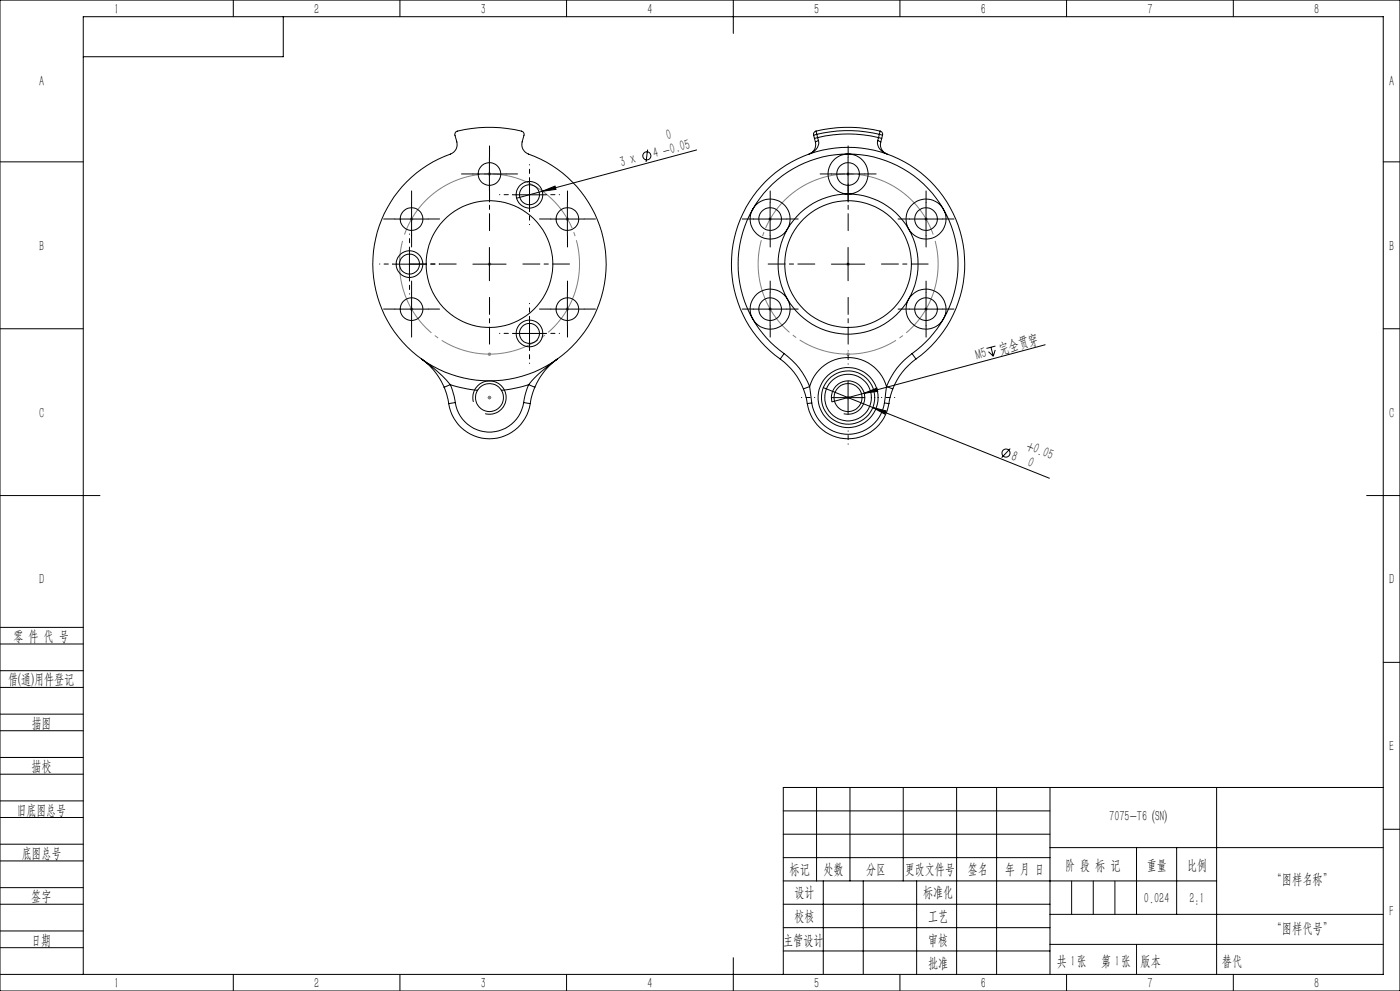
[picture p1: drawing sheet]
<svg xmlns="http://www.w3.org/2000/svg" width="420mm" height="297mm" viewBox="0 0 420 297" stroke-linecap="round" stroke-linejoin="round" font-family="sans-serif">
<g fill="none" stroke="#000" stroke-width=".3">
<path d="M0 0h420v297h-420zM70 0v5M85 5v12h-60M120 0v5M170 0v5M220 0v10M270 0v5M320 0v5M370 0v5M136.7 39.6a36.6 36.6 0 0 1 20.3 0l.2 .9a5 5 0 0 0-.3 4.2l.3 .5a5.5 5.5 0 0 0 3.2 1.7 35 35 0 0 1 13.5 54.3 35 35 0 0 1-55.9-2.1 35 35 0 0 1 17.6-53.2l.9-.7 .5-1a5.6 5.6 0 0 0-.5-3.7zM244.8 39.3a1.01 1.01 0 0 0-.7 1.2M244.8 39.3a41.1 41.1 0 0 1 19.3 0"/>
<path d="M244.8 39.3l.2 .9M264.1 39.3a1.01 1.01 0 0 1 .7 1.2M264.1 39.3l-.3 .9M0 48.5h25M141.9 52.1h9.9M146.8 47.2v9.9M153.8 58.4h10M158.9 53.4v10M162.7 57.3l3.8-1.5 .3 1zM194.3 44.8l-.5 3.7M209 44.9l-54 14.5M244.1 40.5l.2 1"/>
<path d="M244.3 41.5l.3 1M244.6 42.5a3 3 0 0 1-1.6 3.6M245 40.2a40.3 40.3 0 0 1 18.8 0M245 40.2l.3 1M245 40.2l-.9 .3M245.3 41.2a38.7 38.7 0 0 1 18.3 0M245.3 41.2l.2 .9M245.3 41.2l-1 .3M245.5 42.1a3.7 3.7 0 0 1-2.8 4.1M245.5 42.1l-.9 .4M249.4 52.1h10M254.4 58.1a20.9 20.9 0 0 1 18.2 10.5"/>
<path d="M254.4 46.1a6 6 0 0 1 6 6 6 6 0 0 1-6 6M254.4 46.1a33.1 33.1 0 0 1 28.6 16.5M254.4 58.1a21 21 0 0 0-18.2 10.5M254.4 46.1a33.1 33.1 0 0 0-28.6 16.5M254.4 46.1a6 6 0 0 0-6 6 6 6 0 0 0 6 6M254.4 47.2v9.9M263.3 42.1a3.9 3.9 0 0 0 2.8 4.1M263.3 42.1l.9 .4M263.6 41.2l-.3 .9M263.6 41.2l.9 .3M263.8 40.2l-.2 1M263.8 40.2l1 .3"/>
<path d="M264.2 42.5a3 3 0 0 0 1.7 3.6M264.5 41.5l-.3 1M264.8 40.5l-.3 1M415 48.5h5M117.8 79.2h10M118.5 65.6h9.9M122.8 74.2v9.9M123.5 60.6v10.1M141.9 79.2h9.9M146.8 74.2v9.9M165.2 65.6h10M170.2 60.6v10.1"/>
<path d="M225.8 62.6a6 6 0 0 1 8.2-2.2 6 6 0 0 1 2.2 8.2M225.8 62.6a33 33 0 0 0 0 33M225.8 62.6a6 6 0 0 0 2.2 8.2 6 6 0 0 0 8.2-2.2M226 65.6h10M231 60.6v10.1M236.2 68.6a21.2 21.2 0 0 0 0 21M249.4 79.2h10M254.4 74.2v9.9M272.6 68.6a20.9 20.9 0 0 1 0 21M272.8 65.6h10M277.8 60.6v10.1M283 62.6a6 6 0 0 0-8.2-2.2 6 6 0 0 0-2.2 8.2"/>
<path d="M283 62.6a33 33 0 0 1 0 33M283 62.6a6 6 0 0 1-2.2 8.3 6 6 0 0 1-8.2-2.3M0 98.5h25M118.5 92.6h9.9M123.5 87.7v9.9M153.8 99.9h10M158.9 94.9v10M165.2 92.6h10M170.2 87.7v9.9M225.8 95.6a32.4 32.4 0 0 0 9.4 10.4M226 92.6h10M231 87.7v9.9"/>
<path d="M236.2 89.6a6 6 0 0 1-2.1 8.3 6 6 0 0 1-8.3-2.3M236.2 89.6a21 21 0 0 0 36.4 0M236.2 89.6a6 6 0 0 0-8.2-2.1 6 6 0 0 0-2.2 8.1M272.6 89.6a6 6 0 0 0 2.2 8.2 6 6 0 0 0 8.2-2.2M272.6 89.6a6 6 0 0 1 8.2-2.2 6 6 0 0 1 2.2 8.2M272.8 92.6h10M277.8 87.7v9.9M283 95.6a32.4 32.4 0 0 1-9.4 10.4M415 98.5h5M133.2 116.1l.9 2.4 .5 2.5M135.1 115.3a44.3 44.3 0 0 0-8.6-7.7 20.2 20.2 0 0 1 6.7 8.5M135.1 115.3l4 1 4.2 .7"/>
<path d="M135.1 115.3l1.1 3.3 .4 2M135.1 115.3l-1.9 .8M143.3 117a4.2 4.2 0 0 1 7.1 0M143.3 117a4.2 4.2 0 0 0 3.5 6.4 4.2 4.2 0 0 0 3.6-6.4M158.6 115.3a45.6 45.6 0 0 1 8.6-7.7 19.7 19.7 0 0 0-6.8 8.5M158.6 115.3l-4 1-4.2 .7M158.6 115.3l-.9 2.6-.6 2.7M158.6 115.3l1.8 .8M160.4 116.1l-.8 2.4-.5 2.5M234.1 107.6a20 20 0 0 1 6.9 9M234.1 107.6a35 35 0 0 1-5.7-51.8 35 35 0 0 1 52.1 0 35 35 0 0 1-5.7 51.8M235.2 106a21.7 21.7 0 0 1 7.7 9.8"/>
<path d="M235.2 106l-1.1 1.6M241 116.6l1.2 4.4M242.9 115.8l.6 5M242.9 115.8a12 12 0 0 1 11.5-8.6 12 12 0 0 1 11.6 8.6M242.9 115.8l-1.9 .8M247 116.2l14.8 5.9M249.4 119.2h10M254.4 114.2v9.9M259.3 117.9l3.8-1.6 .2 1zM266 115.8l-.7 5M266 115.8l1.8 .8M267.8 116.6l-1.1 4.4"/>
<path d="M273.6 106a21.7 21.7 0 0 0-7.6 9.8M273.6 106l1.2 1.6M274.8 107.6a20 20 0 0 0-7 9M296.5 105.4l1.5 1.3M297.3 104.1l.7 2.6M298.6 104.9l-.6 1.8M298.6 103.7l-2.7 .7M313.5 103.3l-63.9 17.1a5 5 0 0 1 4.4-6.2 5 5 0 0 1 5.4 5.4 5 5 0 0 1-6.3 4.4M134.6 121a12.4 12.4 0 0 0 12.2 10.5 12.4 12.4 0 0 0 12.3-10.5M136.6 120.6a10.4 10.4 0 0 0 10.2 8.9 10.4 10.4 0 0 0 10.3-8.9M136.6 120.6l-2 .4M142 120.4a5 5 0 0 1 4.4-6.2 5 5 0 0 1 5.4 5.4 5 5 0 0 1-6.2 4.4"/>
<path d="M157.1 120.6l2 .4M242.2 121a12.4 12.4 0 0 0 12.2 10.5 12.4 12.4 0 0 0 12.3-10.5M243.5 120.8a11 11 0 0 0 10.9 9.4 11 11 0 0 0 10.9-9.4M243.5 120.8l-1.3 .2M261.8 122.1l4 1.1-.4 .9zM261.8 122.1l53 21.2M265.3 120.8l1.4 .2M303.1 134.4l-2.6 2.8M0 148.5h30M410 148.5h10M0 193h25M0 188h25"/>
<path d="M415 198.5h5M0 206h25M0 201h25M0 219h25M0 214h25M0 232h25M0 227h25M245 236v28M255 236v28M271 236v28M287 236v56M299 236v56"/>
<path d="M315 236v56M365 236v56M415 236h-180v56M0 245h25M0 240h25M0 258h25M0 253h25M235 243h80M235 250h80M235 257h80M315 254h100M341 254v20"/>
<path d="M353 254v20M415 248.5h5M0 271h25M0 266h25M0 279h25M235 271h80M235 264h130M235 278h80M247 264v28M259 264v28M275 264v28M315 274h100"/>
<path d="M0 284h25M0 292h415v-287h-390v287M70 292v5M120 292v5M170 292v5M220 287v10M235 285h80M270 292v5M315 283h100M320 292v5M370 292v5"/>
<circle cx="146.8" cy="52.2" r="3.4"/>
<circle cx="158.8" cy="58.4" r="4"/>
<circle cx="158.8" cy="58.4" r="2.99"/>
<circle cx="194.1" cy="46.7" r="1.21"/>
<circle cx="254.4" cy="52.2" r="3.4"/>
<circle cx="122.8" cy="79.2" r="3"/>
<circle cx="122.9" cy="79.2" r="4"/>
<circle cx="123.5" cy="65.6" r="3.4"/>
<circle cx="146.8" cy="79.1" r="19"/>
<circle cx="170.2" cy="65.6" r="3.4"/>
<circle cx="231" cy="65.6" r="3.4"/>
<circle cx="254.4" cy="79.1" r="19"/>
<circle cx="277.8" cy="65.6" r="3.4"/>
<circle cx="123.5" cy="92.7" r="3.4"/>
<circle cx="158.8" cy="99.9" r="4"/>
<circle cx="158.8" cy="99.9" r="2.99"/>
<circle cx="170.2" cy="92.7" r="3.4"/>
<circle cx="231" cy="92.7" r="3.4"/>
<circle cx="277.8" cy="92.7" r="3.4"/>
<circle cx="254.4" cy="119.1" r="4.2"/>
<circle cx="254.4" cy="119.1" r="7"/>
<circle cx="254.4" cy="119.1" r="9"/>
<circle cx="254.4" cy="119.2" r="8"/>
<circle cx="301.8" cy="135.8" r="1.21"/>
</g>
<g fill="none" stroke="#808080" stroke-width=".3">
<path d="M146.3 52.1h1.1M146.5 51.8l.7 .7M146.8 51.6v1.1M147.2 51.8l-.7 .7M253.9 52.1h1M254.1 51.8l.7 .7M254.4 51.6v1.1M254.8 51.8l-.7 .7M122.9 65.6h1.1M123.1 65.3l.7 .7M123.5 65.2v.9M123.8 65.3l-.7 .7"/>
<path d="M146.3 79.2h1.1M146.5 78.8l.7 .7M146.8 78.7v1M147.2 78.8l-.7 .7M169.7 65.6h1M169.9 65.3l.7 .7M170.2 65.2v.9M170.6 65.3l-.7 .7M230.5 65.6h1M230.7 65.3l.7 .7M231 65.2v.9M231.4 65.3l-.7 .7"/>
<path d="M253.9 79.2h1M254.1 78.8l.7 .7M254.4 78.7v1M254.8 78.8l-.7 .7M277.3 65.6h1M277.5 65.3l.7 .7M277.8 65.2v.9M278.2 65.3l-.7 .7M122.9 92.6h1.1M123.1 92.3l.7 .7M123.5 92.1v1.1M123.8 92.3l-.7 .7"/>
<path d="M169.7 92.6h1M169.9 92.3l.7 .7M170.2 92.1v1.1M170.6 92.3l-.7 .7M230.5 92.6h1M230.7 92.3l.7 .7M231 92.1v1.1M231.4 92.3l-.7 .7M277.3 92.6h1M277.5 92.3l.7 .7M277.8 92.1v1.1M278.2 92.3l-.7 .7"/>
<path d="M146.3 106.1h1.1M146.3 119.2h1.1M146.5 105.8l.7 .7M146.5 118.8l.7 .7M146.8 105.7v.9M146.8 118.6v1.1M147.2 105.8l-.7 .7M147.2 118.8l-.7 .7M253.9 106.1h1M253.9 119.2h1M254.1 105.8l.7 .7M254.1 118.8l.7 .7"/>
<path d="M254.4 105.7v.9M254.4 118.6v1.1M254.8 105.8l-.7 .7M254.8 118.8l-.7 .7"/>
</g>
<path d="M121 71.2a27 27 0 0 1 45.3-10.8 27 27 0 0 1-12.4 44.8 27 27 0 0 1-33.3-32.5l.4-1.5M280.3 71.2a27 27 0 0 0-45.3-10.8 27 27 0 0 0 12.4 44.8 27 27 0 0 0 33.3-32.5l-.4-1.5" fill="none" stroke="#808080" stroke-width=".3" stroke-dasharray="30.5 1.3 1.3 1.3" stroke-dashoffset="-1" stroke-linecap="butt"/>
<path d="M321.5 264v10M328 264v10M334.5 264v10M341 283v9" fill="none" stroke="#0a0605" stroke-width=".3"/>
<path d="M136.9 79.1h-14M146.9 69.1v-14M156.9 79.1h14M244.4 79.1h-14M254.4 69.1v-14M264.4 79.1h14M146.9 89.1v14M254.4 89.1v14" fill="none" stroke="#000" stroke-width=".3" stroke-dasharray="30.5 1.3 1.3 1.3" stroke-dashoffset="25.4"/>
<g fill="none" stroke="#000" stroke-width=".3" stroke-dasharray="30.5 1.3 1.3 1.3" stroke-dashoffset="30.4">
<path d="M153.9 58.3h-4M158.9 53.3v-4M163.9 58.3h4M117.9 79.1h-4M122.9 74.1v-4M127.9 79.1h4M158.9 63.3v4M122.9 84.1v4M153.9 99.9h-4M158.9 94.9v-4M163.9 99.9h4M158.9 104.9v4"/>
<path d="M244.4 119.1h-4M254.4 109.1v-4M264.4 119.1h4M254.4 129.1v4"/>
</g>
<g fill="none" stroke="#000" stroke-width=".3" stroke-dasharray="30.5 1.3 1.3 1.3">
<path d="M141.9 52.1h-3.4M146.9 47.1v-3.4M146.9 57.1v3.4M151.9 52.1h3.4M249.4 52.1h-3.4M254.4 47.1v-3.4M254.4 57.1v3.4M259.4 52.1h3.4M118.5 65.6h-3.4M123.5 60.6v-3.4M123.5 70.6v3.4M128.5 65.6h3.4"/>
<path d="M165.2 65.6h-3.4M170.2 60.6v-3.4M170.2 70.6v3.4M175.2 65.6h3.4M226.1 65.6h-3.4M231.1 60.6v-3.4M231.1 70.6v3.4M236.1 65.6h3.4M272.8 65.6h-3.4M277.8 60.6v-3.4M277.8 70.6v3.4M282.8 65.6h3.4"/>
<path d="M118.5 92.6h-3.4M123.5 87.6v-3.4M123.5 97.6v3.4M128.5 92.6h3.4M165.2 92.6h-3.4M170.2 87.6v-3.4M170.2 97.6v3.4M175.2 92.6h3.4M226.1 92.6h-3.4M231.1 87.6v-3.4M231.1 97.6v3.4M236.1 92.6h3.4"/>
<path d="M272.8 92.6h-3.4M277.8 87.6v-3.4M277.8 97.6v3.4M282.8 92.6h3.4"/>
</g>
<path d="M162.7 57.3l3.8-1.5 .3 1zM259.3 117.9l3.8-1.6 .2 1zM261.8 122.1l4 1.1-.4 .9z" fill="#000"/>
<g font-size="4.4">
<text x="34.2" y="4.1">1</text>
<text x="94.2" y="4.1">2</text>
<text x="144.2" y="4.1">3</text>
<text x="194.2" y="4.1">4</text>
<text x="244.2" y="4.1">5</text>
<text x="294.2" y="4.1">6</text>
<text x="344.2" y="4.1">7</text>
<text x="394.2" y="4.1">8</text>
<text x="11.7" y="25.9">A</text>
<text x="416.7" y="25.9">A</text>
<text x="200.3" y="41.9" transform="rotate(-15 200.3 41.9)">0</text>
<text x="196.3" y="47.4" transform="rotate(-15 196.3 47.4)">4 -0.05</text>
<text x="186.4" y="50.1" transform="rotate(-15 186.4 50.1)">3 x</text>
<text x="11.7" y="75.1">B</text>
<text x="416.7" y="75.1">B</text>
<text x="293.2" y="107.8" transform="rotate(-15 293.2 107.8)">M5</text>
<text x="300" y="106" transform="rotate(-15 300 106)">完全贯穿</text>
<text x="11.7" y="125.1">C</text>
<text x="416.7" y="125.1">C</text>
<text x="303.2" y="137.7" transform="rotate(22 303.2 137.7)">8</text>
<text x="307.7" y="134.8" transform="rotate(22 307.7 134.8)">+0.05</text>
<text x="308" y="139.7" transform="rotate(22 308 139.7)">0</text>
<text x="11.7" y="175.1">D</text>
<text x="416.7" y="175.1">D</text>
<text x="4" y="192">零 件 代 号</text>
<text x="2.5" y="205.1">借(通)用件登记</text>
<text x="9.5" y="218.1">描图</text>
<text x="416.7" y="225.1">E</text>
<text x="9.5" y="231.1">描校</text>
<text x="5" y="244.2">旧底图总号</text>
<text x="332.8" y="246.2">7075-T6 (SN)</text>
<text x="6.5" y="257.2">底图总号</text>
<text x="236.9" y="261.9">标记</text>
<text x="247.1" y="261.9">处数</text>
<text x="259.9" y="261.9">分区</text>
<text x="271.5" y="261.9">更改文件号</text>
<text x="290.4" y="261.9">签名</text>
<text x="301.5" y="261.9">年 月 日</text>
<text x="319.5" y="260.6">阶 段 标 记</text>
<text x="344" y="260.6">重量</text>
<text x="356.1" y="260.6">比例</text>
<text x="238.3" y="268.9">设计</text>
<text x="276.9" y="268.9">标准化</text>
<text x="381.5" y="264.8">“图样名称”</text>
<text x="9.4" y="270.1">签字</text>
<text x="343.2" y="270.7">0.024</text>
<text x="356.8" y="270.7">2:1</text>
<text x="416.8" y="274.4">F</text>
<text x="238.3" y="276.1">校核</text>
<text x="278.4" y="276">工艺</text>
<text x="381.5" y="279.6">“图样代号”</text>
<text x="9.4" y="283.2">日期</text>
<text x="234.9" y="283.3">主管设计</text>
<text x="278.4" y="283.3">审核</text>
<text x="278.4" y="290.2">批准</text>
<text x="317.1" y="289.4">共 张</text>
<text x="321.1" y="289.4">1</text>
<text x="330.3" y="289.4">第 张</text>
<text x="334.5" y="289.4">1</text>
<text x="342.1" y="289.4">版本</text>
<text x="34.2" y="296.1">1</text>
<text x="94.2" y="296.1">2</text>
<text x="144.2" y="296.1">3</text>
<text x="194.2" y="296.1">4</text>
<text x="244.2" y="296.1">5</text>
<text x="294.2" y="296.1">6</text>
<text x="344.2" y="296.1">7</text>
<text x="394.2" y="296.1">8</text>
</g>
<text font-size="4.4" fill="#0a0605" x="366.6" y="289.4">替代</text>
</svg>
